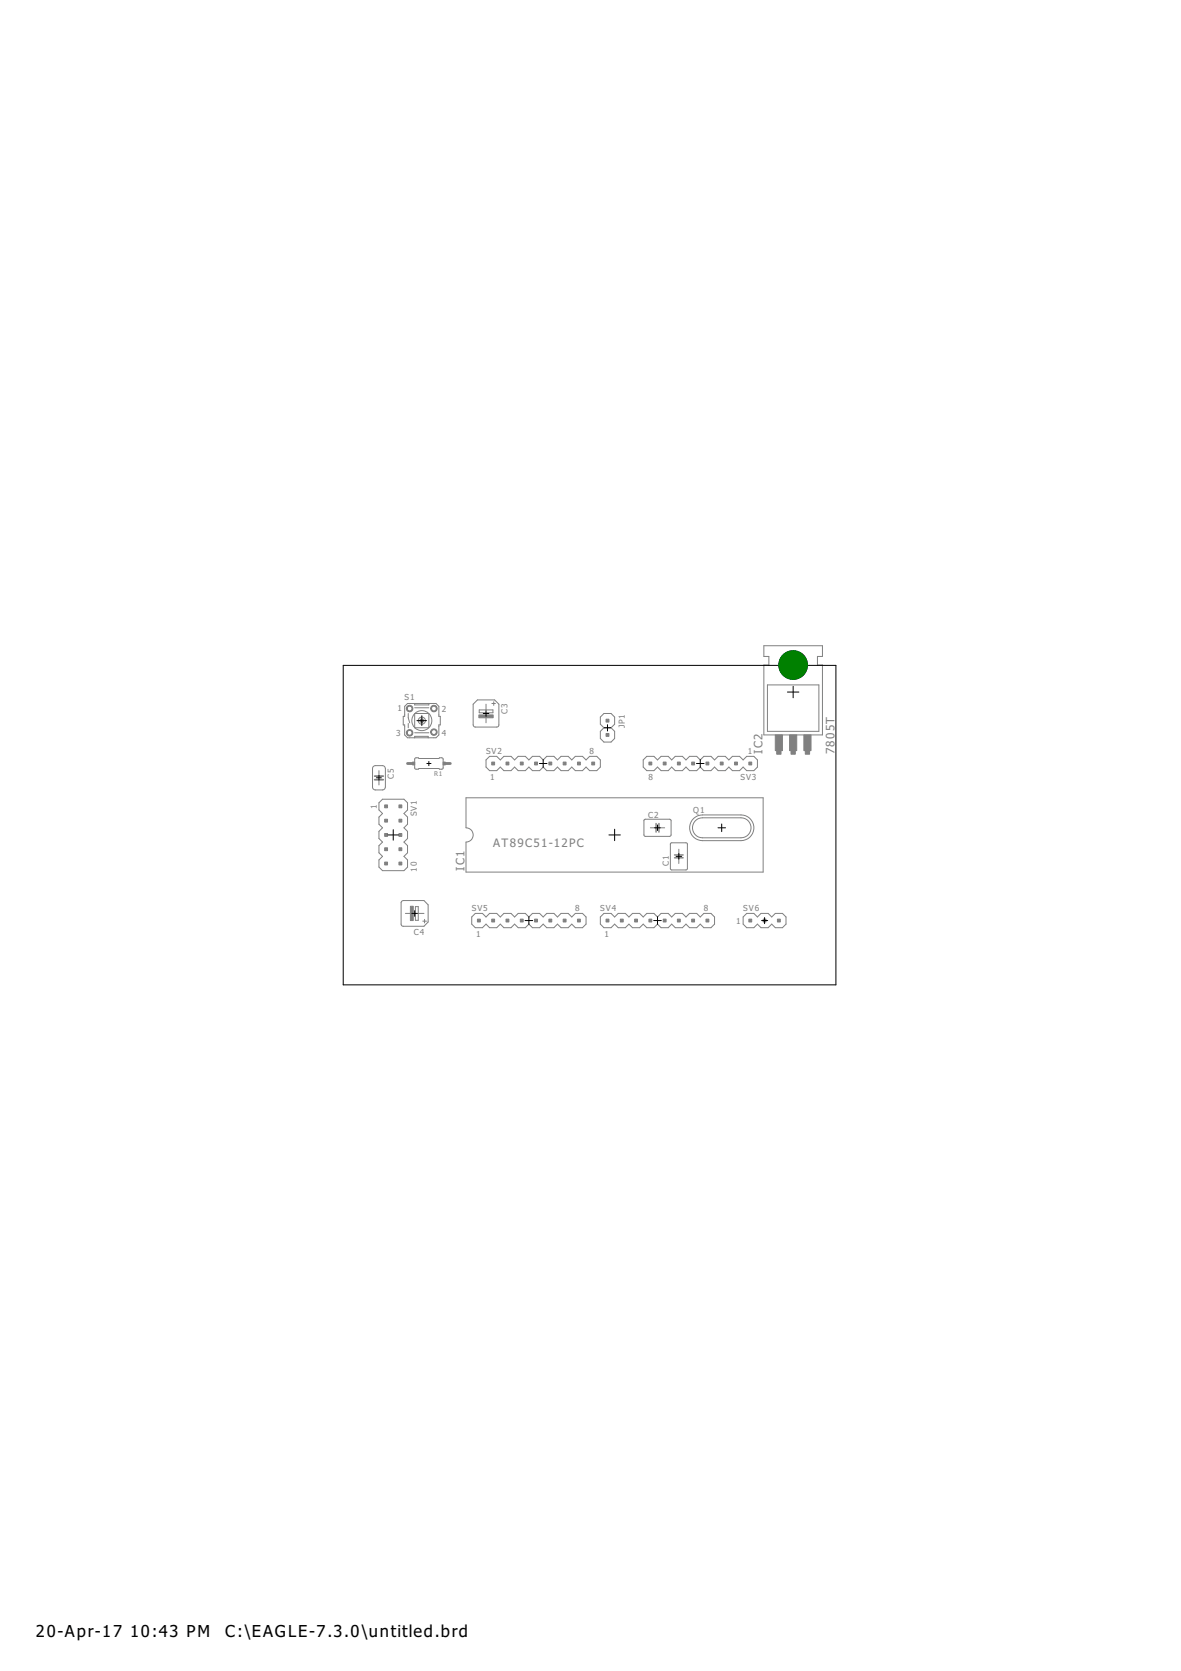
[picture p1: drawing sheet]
<svg xmlns="http://www.w3.org/2000/svg" width="210mm" height="297mm" viewBox="0 0 210 297" stroke-linecap="round" stroke-linejoin="round" font-family="sans-serif">
<circle cx="141" cy="118.2" r="2.54" fill="#000080" stroke="#000080" stroke-width=".18"/>
<g fill="none" stroke="#808080" stroke-width=".18">
<path d="M135.8 114.8h10.4v1.9h-.9v1.5h.9v12.4h-10.4v-12.4h.9v-1.5h-.9zM66.3 136.3l.4-.2h1.3l.4 .2 .1 .3v3.3l-.1 .3-.3 .2h-1.4l-.4-.2zM67.4 137v1M67.4 138.6v.9M72.4 125.1h5.1l.5 .5v1.7h.3v1.6h-.3v1.7l-.5 .5h-5.1l-.5-.5v-1.7h-.2v-1.6h.2v-1.7zM72.6 126.8v.8l.2 .9M72.6 128.6v.8M73.7 131.1v-.2h2.4v.2M73.7 126.8h2.5v2.6h-2.5zM73.7 125.1v.2h2.5v-.2M73.7 130.3h2.5M73.7 125.8h2.5"/>
<path d="M73.8 134.8l.5-.1 .2 .1h3.5l.1-.1h.5l.2 .2v1.7l-.3 .1h-.4l-.1-.1h-3.5l-.2 .1h-.4l-.2-.1zM84.1 125.2l.8-.8h3l.8 .8v3.7l-.1 .2-.3 .1h-3.8l-.3-.1-.1-.2zM85.2 126.2h2.4v.5h-2.4zM86.4 135.1l.6-.6h1.3l.6 .6 .7-.6h1.2l.7 .6 .6-.6h1.3l.6 .6 .6-.6h1.3l.6 .6 .7-.6h1.2l.7 .6 .6-.6h1.3l.6 .6 .7-.6h1.2l.7 .6 .6-.6h1.3l.6 .6v1.3l-.6 .6h-1.3l-.6-.6-.7 .6h-1.2l-.7-.6-.6 .6h-1.3l-.6-.6-.7 .6h-1.2l-.7-.6-.6 .6h-1.3l-.6-.6-.6 .6h-1.3l-.6-.6-.7 .6h-1.2l-.7-.6-.6 .6h-1.3l-.6-.6zM86.4 125.2v1M86.4 127.5v1M87.4 125.1h.7M87.8 124.7v.7M107.3 129.4l-.6-.7v-1.2l.6-.7h1.3l.6 .7v1.2l-.6 .7M107.3 129.4l-.6 .6v1.3l.6 .6h1.3l.6-.6v-1.3l-.6-.6M107.3 129.4h1.3M114.3 135.1l.7-.6h1.2l.7 .6 .6-.6h1.3l.6 .6 .6-.6h1.3l.6 .6 .7-.6h1.2l.7 .6 .6-.6h1.3l.6 .6 .6-.6h1.3l.6 .6 .7-.6h1.2l.7 .6 .6-.6h1.3l.6 .6v1.3l-.6 .6h-1.3l-.6-.6-.7 .6h-1.2l-.7-.6-.6 .6h-1.3l-.6-.6-.6 .6h-1.3l-.6-.6-.7 .6h-1.2l-.7-.6-.6 .6h-1.3l-.6-.6-.6 .6h-1.3l-.6-.6-.7 .6h-1.2l-.7-.6z"/>
<path d="M136.4 121.8h9.1v8.2h-9.1zM67.4 142.7l.6-.6h3.8l.6 .6v1.3l-.6 .6 .6 .6v1.3l-.6 .7 .6 .6v1.3l-.6 .6 .6 .6v1.3l-.6 .6 .6 .7v1.2l-.6 .7h-3.8l-.6-.7v-1.2l.6-.7-.6-.6v-1.3l.6-.6-.6-.6v-1.3l.6-.6-.6-.7v-1.3l.6-.6-.6-.6zM82.8 141.8h52.8v13.2h-52.8v-5.3a1.27 1.27 0 0 0 1.3-1.3 1.27 1.27 0 0 0-1.3-1.2zM114.5 145.7h4.7l.1 2.8-.3 .2h-4.4l-.2-.3zM115.6 147.2h1M117.1 147.2h1M119.2 149.9l2.7-.1 .3 .2v4.5l-.2 .1h-2.6l-.3-.1zM120.6 151v1M120.6 152.5v1M123.3 145.5a2.16 2.16 0 0 1 1.5-.6h6.9a2.29 2.29 0 0 1 2.3 2.3 2.29 2.29 0 0 1-2.3 2.2h-6.9a2.29 2.29 0 0 1-2.1-1.4 2.29 2.29 0 0 1 .6-2.5zM123.5 146a1.69 1.69 0 0 1 1.3-.6h6.9a1.78 1.78 0 0 1 1.8 1.8 1.78 1.78 0 0 1-1.8 1.7h-6.9a1.78 1.78 0 0 1-1.6-1 1.78 1.78 0 0 1 .3-1.9zM71.4 160.2l.3-.1h3.7l.7 .7v3.1l-.7 .8h-3.7l-.3-.2-.1-.2v-3.8z"/>
<path d="M72.1 162.4h1M73.8 161.2h.5v2.4h-.5zM74.3 162.4h1.1M75.1 163.7h.7M75.5 163.4v.7M83.8 163l.7-.6h1.2l.7 .6 .6-.6h1.3l.6 .6 .7-.6h1.2l.7 .6 .6-.6h1.3l.6 .6 .6-.6h1.3l.6 .6 .7-.6h1.2l.7 .6 .6-.6h1.3l.6 .6 .7-.6h1.2l.7 .6v1.3l-.7 .6h-1.2l-.7-.6-.6 .6h-1.3l-.6-.6-.7 .6h-1.2l-.7-.6-.6 .6h-1.3l-.6-.6-.6 .6h-1.3l-.6-.6-.7 .6h-1.2l-.7-.6-.6 .6h-1.3l-.6-.6-.7 .6h-1.2l-.7-.6zM107.3 162.4h1.3l.6 .6 .7-.6h1.2l.7 .6 .6-.6h1.3l.6 .6 .7-.6h1.2l.7 .6 .6-.6h1.3l.6 .6 .6-.6h1.3l.6 .6 .7-.6h1.2l.7 .6 .6-.6h1.3l.6 .6v1.3l-.6 .6h-1.3l-.6-.6-.7 .6h-1.2l-.7-.6-.6 .6h-1.3l-.6-.6-.6 .6h-1.3l-.6-.6-.7 .6h-1.2l-.7-.6-.6 .6h-1.3l-.6-.6-.7 .6h-1.2l-.7-.6-.6 .6h-1.3l-.6-.6v-1.3zM132.7 162.4h1.3l.6 .6 .7-.6h1.2l.7 .6 .6-.6h1.3l.6 .6v1.3l-.6 .6h-1.3l-.6-.6-.7 .6h-1.2l-.7-.6-.6 .6h-1.3l-.6-.6v-1.3z"/>
<circle cx="141" cy="118.2" r="1.8"/>
<circle cx="75" cy="128.1" r="1.78"/>
<circle cx="75" cy="128.1" r=".64"/>
</g>
<path d="M116.6 146.4v1.5M117.1 146.4v1.5M119.9 152h1.5M119.9 152.5h1.5" fill="none" stroke="#808080" stroke-width=".25"/>
<path d="M66.6 138h1.5M66.6 138.6h1.5" fill="none" stroke="#808080" stroke-width=".32"/>
<g fill="#808080" stroke="#808080" stroke-width=".18">
<path d="M143.1 133.4h.8v.7h-.8z"/>
<path d="M140.6 133.4h.8v.7h-.8z"/>
<path d="M138 133.4h.8v.7h-.8z"/>
<path d="M137.8 130.6h1.3v2.8h-1.3z"/>
<path d="M140.3 130.6h1.3v2.8h-1.3z"/>
<path d="M142.9 130.6h1.2v2.8h-1.2z"/>
<path d="M73.3 135.5h.4v.5h-.4z"/>
<path d="M78.8 135.5h.3v.5h-.3z"/>
<path d="M85.1 127.1h2.6v.5h-2.6z"/>
<path d="M72.9 161.1h.5v2.5h-.5z"/>
<path d="M107.7 127.8h.5v.6h-.5z"/>
<path d="M107.7 130.4h.5v.5h-.5z"/>
<path d="M68.4 145.6h.5v.5h-.5z"/>
<path d="M68.4 143.1h.5v.5h-.5z"/>
<path d="M68.4 148.2h.5v.5h-.5z"/>
<path d="M68.4 153.2h.5v.6h-.5z"/>
<path d="M68.4 150.7h.5v.5h-.5z"/>
<path d="M70.9 143.1h.5v.5h-.5z"/>
<path d="M70.9 145.6h.5v.5h-.5z"/>
<path d="M70.9 148.2h.5v.5h-.5z"/>
<path d="M70.9 150.7h.5v.5h-.5z"/>
<path d="M70.9 153.2h.5v.6h-.5z"/>
<path d="M89.9 135.5h.5v.5h-.5z"/>
<path d="M87.4 135.5h.5v.5h-.5z"/>
<path d="M92.5 135.5h.5v.5h-.5z"/>
<path d="M95 135.5h.5v.5h-.5z"/>
<path d="M100.1 135.5h.5v.5h-.5z"/>
<path d="M97.6 135.5h.5v.5h-.5z"/>
<path d="M102.6 135.5h.5v.5h-.5z"/>
<path d="M105.2 135.5h.5v.5h-.5z"/>
<path d="M130.6 135.5h.5v.5h-.5z"/>
<path d="M133.1 135.5h.5v.5h-.5z"/>
<path d="M128 135.5h.5v.5h-.5z"/>
<path d="M125.5 135.5h.5v.5h-.5z"/>
<path d="M120.4 135.5h.5v.5h-.5z"/>
<path d="M122.9 135.5h.5v.5h-.5z"/>
<path d="M117.9 135.5h.5v.5h-.5z"/>
<path d="M115.3 135.5h.5v.5h-.5z"/>
<path d="M110.3 163.4h.5v.5h-.5z"/>
<path d="M107.7 163.4h.5v.5h-.5z"/>
<path d="M112.8 163.4h.5v.5h-.5z"/>
<path d="M115.3 163.4h.5v.5h-.5z"/>
<path d="M120.4 163.4h.5v.5h-.5z"/>
<path d="M117.9 163.4h.5v.5h-.5z"/>
<path d="M122.9 163.4h.5v.5h-.5z"/>
<path d="M125.5 163.4h.5v.5h-.5z"/>
<path d="M87.4 163.4h.5v.5h-.5z"/>
<path d="M84.9 163.4h.5v.5h-.5z"/>
<path d="M89.9 163.4h.5v.5h-.5z"/>
<path d="M92.5 163.4h.5v.5h-.5z"/>
<path d="M97.6 163.4h.5v.5h-.5z"/>
<path d="M95 163.4h.5v.5h-.5z"/>
<path d="M100.1 163.4h.5v.5h-.5z"/>
<path d="M102.6 163.4h.5v.5h-.5z"/>
<path d="M135.6 163.4h.5v.5h-.5z"/>
<path d="M133.1 163.4h.5v.5h-.5z"/>
<path d="M138.2 163.4h.5v.5h-.5z"/>
</g>
<g fill="#808080" stroke="#808080" stroke-width=".18">
<path d="M74.7 128a.33 .33 0 0 1 .5-.1 .33 .33 0 0 1-.1 .5 .33 .33 0 0 1-.5-.3l.4-.2 .1 .1v.2l-.2 .1-.3-.2z" fill-rule="evenodd"/>
<path d="M72.4 129.9a.58 .58 0 0 1 .9 .1 .58 .58 0 0 1-.4 .8 .58 .58 0 0 1-.7-.5h.2a.43 .43 0 0 1 .5-.5 .43 .43 0 0 1 .2 .7 .43 .43 0 0 1-.7-.1v-.1h-.2z" fill-rule="evenodd"/>
<path d="M76.7 129.7a.58 .58 0 0 1 .9 .2 .58 .58 0 0 1-.3 .8 .58 .58 0 0 1-.8-.6h.2a.43 .43 0 0 1 .6-.4 .43 .43 0 0 1 .1 .7 .43 .43 0 0 1-.7-.1v-.2h-.2z" fill-rule="evenodd"/>
<path d="M76.7 125.5a.58 .58 0 0 1 .9 .2 .58 .58 0 0 1-.3 .8 .58 .58 0 0 1-.8-.6h.2a.42 .42 0 0 1 .6-.4 .42 .42 0 0 1 .1 .7 .42 .42 0 0 1-.7-.1v-.2h-.2z" fill-rule="evenodd"/>
<path d="M72.4 125.5a.58 .58 0 0 1 .9 .2 .58 .58 0 0 1-.4 .8 .58 .58 0 0 1-.7-.6h.2a.42 .42 0 0 1 .5-.4 .42 .42 0 0 1 .2 .7 .42 .42 0 0 1-.7-.1v-.2h-.2z" fill-rule="evenodd"/>
</g>
<path d="M72.4 135.7h.9M79.1 135.7h.9" fill="none" stroke="#808080" stroke-width=".51"/>
<g fill="none" stroke="#000" stroke-width=".18">
<path d="M61 118.3h87.6v56.8h-87.6zM66.9 138.3h.9M67.4 137.8v.9M74.1 128.1h1.7M75 127.2v1.8M75.9 135.7h.7M76.2 135.4v.7M85.9 126.8h1M86.4 126.3v1M95.9 135.7h1.3M96.5 135v1.4M107.4 129.4h1.1"/>
<path d="M108 128.8v1.1M123.8 135.7h1.3M124.5 135v1.4M140 123h2M141 122v2M69 148.4h1.8M69.9 147.5v1.9M108.2 148.4h2.1M109.2 147.4v2M116.4 147.2h.9M116.9 146.6v1M120.2 152.2h1"/>
<path d="M120.6 151.7v1M127.6 147.2h1.3M128.3 146.5v1.3M73.2 162.4h1M73.7 161.9v1M93.3 163.6h1.4M94 163v1.3M116.2 163.6h1.3M116.9 163v1.3M135.4 163.6h1M135.9 163.1v1.1"/>
<circle cx="141" cy="118.2" r="1.65"/>
</g>
<circle cx="141" cy="118.2" r="1.65" fill="#fff" stroke="#000" stroke-width=".18"/>
<circle cx="141" cy="118.2" r="2.54" fill="#008000" stroke="#008000" stroke-width=".18"/>
<g font-size="3.5">
<text x="6.4" y="291">20-Apr-17</text>
<text x="23.1" y="291">10:43 PM</text>
<text x="40" y="291">C:\EAGLE-7.3.0\untitled.brd</text>
</g>
<g font-size="2.5" fill="#808080">
<text x="135.5" y="133.9" transform="rotate(-90 135.5 133.9)">IC2</text>
<text x="148.3" y="134.1" transform="rotate(-90 148.3 134.1)">7805T</text>
<text x="82.6" y="154.8" transform="rotate(-90 82.6 154.8)">IC1</text>
<text x="87.7" y="150.7">AT89C51-12PC</text>
</g>
<g font-size="1.8" fill="#808080">
<text x="71.9" y="124.4">S1</text>
<text x="70.4" y="130.9">3</text>
<text x="70.6" y="126.5">1</text>
<text x="78.5" y="126.6">2</text>
<text x="78.5" y="130.9">4</text>
<text x="90.2" y="127" transform="rotate(-90 90.2 127)">C3</text>
<text x="111.1" y="129.5" transform="rotate(-90 111.1 129.5)">JP1</text>
<text x="86.4" y="134.1">SV2</text>
<text x="104.8" y="134.1">8</text>
<text x="132.9" y="134.1">1</text>
<text x="67" y="143.8" transform="rotate(-90 67 143.8)">1</text>
<text x="70" y="138.5" transform="rotate(-90 70 138.5)">C5</text>
<text x="87.1" y="138.6">1</text>
<text x="115.2" y="138.6">8</text>
<text x="131.6" y="138.6">SV3</text>
<text x="74.1" y="145.1" transform="rotate(-90 74.1 145.1)">SV1</text>
<text x="115.2" y="145.4">C2</text>
<text x="123.2" y="144.5">Q1</text>
<text x="74.1" y="154.9" transform="rotate(-90 74.1 154.9)">10</text>
<text x="118.9" y="153.9" transform="rotate(-90 118.9 153.9)">C1</text>
<text x="83.8" y="162">SV5</text>
<text x="102.3" y="162">8</text>
<text x="106.7" y="162">SV4</text>
<text x="125.1" y="162">8</text>
<text x="132.1" y="162">SV6</text>
<text x="73.6" y="166.2">C4</text>
<text x="84.6" y="166.6">1</text>
<text x="107.5" y="166.6">1</text>
<text x="130.8" y="164.3">1</text>
</g>
<text font-size="1.4" fill="#808080" x="77.1" y="138">R1</text>
</svg>
